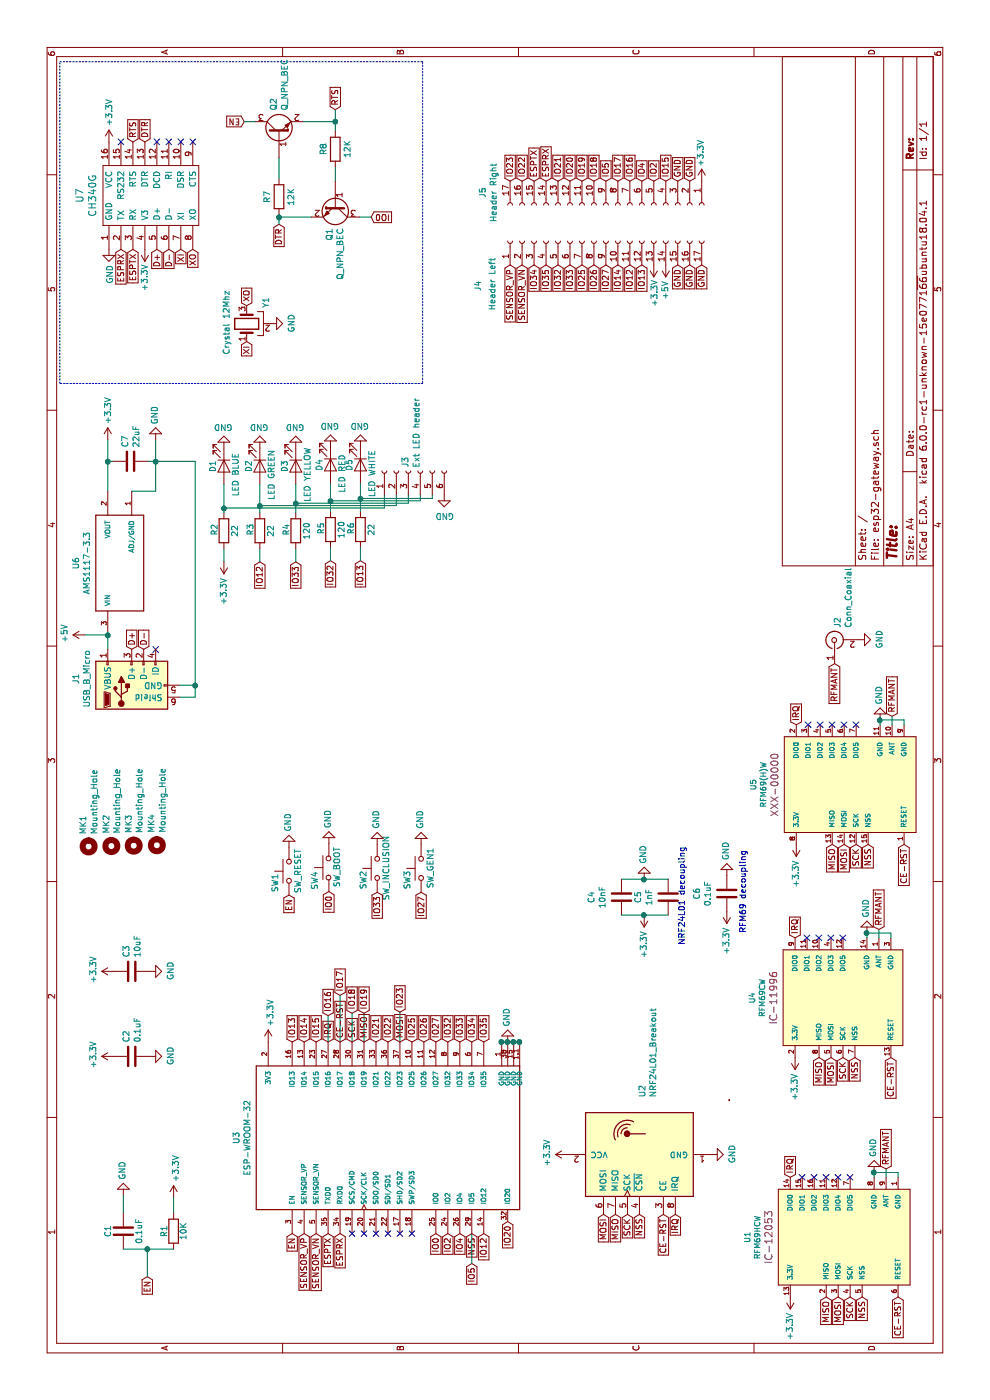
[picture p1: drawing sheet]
EESchema Schematic File Version 4
LIBS:esp32-gateway-cache
EELAYER 26 0
EELAYER END
$Descr A4 11693 8268
encoding utf-8
Sheet 1 1
Title ""
Date ""
Rev ""
Comp ""
Comment1 ""
Comment2 ""
Comment3 ""
Comment4 ""
$EndDescr
$Comp
L ESP-WROOM-32:ESP-WROOM-32 U3
U 1 1
P 2190 3240
F 0 "U3" H 2190 4507 50  0000 C CNN
F 1 "ESP-WROOM-32" H 2190 4416 50  0000 C CNN
F 2 "ESP_WROOM_32:MODULE_ESP-WROOM-32" H 2190 3240 50  0001 L BNN
F 3 "Olimex LTD" H 2190 3240 50  0001 L BNN
F 4 "4.53 USD" H 2190 3240 50  0001 L BNN "Field4"
F 5 "Warning" H 2190 3240 50  0001 L BNN "Field5"
F 6 "ESP-WROOM-32" H 2190 3240 50  0001 L BNN "Field6"
F 7 "Module Espressif Systems" H 2190 3240 50  0001 L BNN "Field7"
F 8 "Module: combo; GPIO, I2C x2, I2S x2, SDIO, SPI x3, UART x3; 19.5dBm" H 2190 3240 50  0001 L BNN "Field8"
	1    2190 3240
	1    0    0    -1  
$EndComp
$Comp
L ch34x:CH340G U7
U 1 1
P 10060 1260
F 0 "U7" H 10060 1857 60  0000 C CNN
F 1 "CH340G" H 10060 1751 60  0000 C CNN
F 2 "Sparkfun Silicon-Standard:SO16" H 10160 1060 60  0001 C CNN
F 3 "" H 10160 1060 60  0000 C CNN
	1    10060 1260
	1    0    0    -1  
$EndComp
Wire Wire Line
	6270 900  6390 900 
Wire Wire Line
	6390 900  6390 710 
$Comp
L power:+5V #PWR026
U 1 1
P 6390 710
F 0 "#PWR026" H 6390 560 50  0001 C CNN
F 1 "+5V" H 6405 883 50  0000 C CNN
F 2 "" H 6390 710 50  0001 C CNN
F 3 "" H 6390 710 50  0001 C CNN
	1    6390 710 
	1    0    0    -1  
$EndComp
$Comp
L power:GND #PWR035
U 1 1
P 8020 1300
F 0 "#PWR035" H 8020 1050 50  0001 C CNN
F 1 "GND" V 8025 1172 50  0000 R CNN
F 2 "" H 8020 1300 50  0001 C CNN
F 3 "" H 8020 1300 50  0001 C CNN
	1    8020 1300
	0    -1   -1   0   
$EndComp
$Comp
L power:+3.3V #PWR034
U 1 1
P 8020 900
F 0 "#PWR034" H 8020 750 50  0001 C CNN
F 1 "+3.3V" V 8020 1030 50  0000 L CNN
F 2 "" H 8020 900 50  0001 C CNN
F 3 "" H 8020 900 50  0001 C CNN
	1    8020 900 
	0    1    1    0   
$EndComp
Text GLabel 6270 1100 2    50   Input ~ 0
D+
Text GLabel 6270 1200 2    50   Input ~ 0
D-
NoConn ~ 6270 1300
$Comp
L Connector:USB_B_Micro J1
U 1 1
P 5970 1100
F 0 "J1" H 6025 1567 50  0000 C CNN
F 1 "USB_B_Micro" H 6025 1476 50  0000 C CNN
F 2 "custom:aliexpress_micro_USB_connector" H 6120 1050 50  0001 C CNN
F 3 "~" H 6120 1050 50  0001 C CNN
	1    5970 1100
	1    0    0    -1  
$EndComp
Wire Wire Line
	5870 1500 5870 1630
Wire Wire Line
	5870 1630 5970 1630
$Comp
L Device:C C7
U 1 1
P 7840 1090
F 0 "C7" H 7955 1136 50  0000 L CNN
F 1 "22uF" H 7955 1045 50  0000 L CNN
F 2 "Capacitor_SMD:C_1206_3216Metric" H 7878 940 50  0001 C CNN
F 3 "~" H 7840 1090 50  0001 C CNN
	1    7840 1090
	1    0    0    -1  
$EndComp
Wire Wire Line
	7840 940  7840 900 
Connection ~ 7840 900 
Wire Wire Line
	7840 900  8020 900 
Wire Wire Line
	7840 1240 7840 1300
Connection ~ 7840 1300
Wire Wire Line
	7840 1300 8020 1300
Wire Wire Line
	5970 1500 5970 1630
$Comp
L power:GND #PWR011
U 1 1
P 2990 4240
F 0 "#PWR011" H 2990 3990 50  0001 C CNN
F 1 "GND" V 2995 4112 50  0000 R CNN
F 2 "" H 2990 4240 50  0001 C CNN
F 3 "" H 2990 4240 50  0001 C CNN
	1    2990 4240
	0    -1   -1   0   
$EndComp
Text GLabel 1390 2740 0    50   Input ~ 0
ESPTX
Text GLabel 1390 2840 0    50   Input ~ 0
ESPRX
Text GLabel 9610 1110 0    50   Input ~ 0
ESPTX
Text GLabel 9610 1010 0    50   Input ~ 0
ESPRX
Text GLabel 9610 1310 0    50   Input ~ 0
D+
Text GLabel 9610 1410 0    50   Input ~ 0
D-
$Comp
L power:+3.3V #PWR040
U 1 1
P 9610 1210
F 0 "#PWR040" H 9610 1060 50  0001 C CNN
F 1 "+3.3V" V 9610 1330 50  0000 L CNN
F 2 "" H 9610 1210 50  0001 C CNN
F 3 "" H 9610 1210 50  0001 C CNN
	1    9610 1210
	0    -1   -1   0   
$EndComp
$Comp
L Device:Crystal_GND2 Y1
U 1 1
P 8990 2060
F 0 "Y1" H 9120 1900 50  0000 L CNN
F 1 "Crystal 12Mhz" H 8730 2230 50  0000 L CNN
F 2 "Crystal:Resonator_SMD_muRata_CSTxExxV-3Pin_3.0x1.1mm" H 8990 2060 50  0001 C CNN
F 3 "~" H 8990 2060 50  0001 C CNN
	1    8990 2060
	1    0    0    -1  
$EndComp
$Comp
L power:GND #PWR036
U 1 1
P 8990 2260
F 0 "#PWR036" H 8990 2010 50  0001 C CNN
F 1 "GND" H 8995 2087 50  0000 C CNN
F 2 "" H 8990 2260 50  0001 C CNN
F 3 "" H 8990 2260 50  0001 C CNN
	1    8990 2260
	1    0    0    -1  
$EndComp
Text GLabel 9610 1510 0    50   Input ~ 0
XI
Text GLabel 9610 1610 0    50   Input ~ 0
XO
Text GLabel 8840 2060 0    50   Input ~ 0
XI
Text GLabel 9140 2060 2    50   Input ~ 0
XO
$Comp
L power:GND #PWR039
U 1 1
P 9610 910
F 0 "#PWR039" H 9610 660 50  0001 C CNN
F 1 "GND" V 9615 782 50  0000 R CNN
F 2 "" H 9610 910 50  0001 C CNN
F 3 "" H 9610 910 50  0001 C CNN
	1    9610 910 
	0    1    1    0   
$EndComp
$Comp
L power:+3.3V #PWR042
U 1 1
P 10510 910
F 0 "#PWR042" H 10510 760 50  0001 C CNN
F 1 "+3.3V" V 10510 1040 50  0000 L CNN
F 2 "" H 10510 910 50  0001 C CNN
F 3 "" H 10510 910 50  0001 C CNN
	1    10510 910 
	0    1    1    0   
$EndComp
NoConn ~ 10510 1010
NoConn ~ 10510 1310
NoConn ~ 10510 1410
NoConn ~ 10510 1510
NoConn ~ 10510 1610
Text GLabel 10510 1110 2    50   Input ~ 0
RTS
Text GLabel 10510 1210 2    50   Input ~ 0
DTR
Text GLabel 1390 2440 0    50   Input ~ 0
EN
Text GLabel 1390 3640 0    50   Input ~ 0
IO0
Text GLabel 9880 3100 3    50   Input ~ 0
IO0
Text GLabel 9820 2330 0    50   Input ~ 0
DTR
$Comp
L Device:R R7
U 1 1
P 10050 2330
F 0 "R7" V 9950 2330 50  0000 C CNN
F 1 "12K" V 10150 2330 50  0000 C CNN
F 2 "Resistor_SMD:R_0603_1608Metric" V 9980 2330 50  0001 C CNN
F 3 "~" H 10050 2330 50  0001 C CNN
	1    10050 2330
	0    1    1    0   
$EndComp
Wire Wire Line
	9820 2330 9880 2330
Wire Wire Line
	10200 2330 10380 2330
Wire Wire Line
	9880 2600 9880 2330
Connection ~ 9880 2330
Wire Wire Line
	9880 2330 9900 2330
Text GLabel 10680 2040 1    50   Input ~ 0
EN
Wire Wire Line
	10680 2040 10680 2130
Text GLabel 10780 2800 2    50   Input ~ 0
RTS
$Comp
L Device:R R8
U 1 1
P 10450 2800
F 0 "R8" V 10350 2800 50  0000 C CNN
F 1 "12K" V 10550 2800 50  0000 C CNN
F 2 "Resistor_SMD:R_0603_1608Metric" V 10380 2800 50  0001 C CNN
F 3 "~" H 10450 2800 50  0001 C CNN
	1    10450 2800
	0    1    1    0   
$EndComp
Wire Wire Line
	10180 2800 10300 2800
Wire Wire Line
	10600 2800 10680 2800
Wire Wire Line
	10680 2530 10680 2800
Connection ~ 10680 2800
Wire Wire Line
	10680 2800 10780 2800
Wire Wire Line
	9880 3000 9880 3100
$Comp
L power:+3.3V #PWR010
U 1 1
P 2990 2240
F 0 "#PWR010" H 2990 2090 50  0001 C CNN
F 1 "+3.3V" V 3005 2368 50  0000 L CNN
F 2 "" H 2990 2240 50  0001 C CNN
F 3 "" H 2990 2240 50  0001 C CNN
	1    2990 2240
	0    1    1    0   
$EndComp
$Comp
L power:+3.3V #PWR012
U 1 1
P 3580 950
F 0 "#PWR012" H 3580 800 50  0001 C CNN
F 1 "+3.3V" H 3595 1123 50  0000 C CNN
F 2 "" H 3580 950 50  0001 C CNN
F 3 "" H 3580 950 50  0001 C CNN
	1    3580 950 
	1    0    0    -1  
$EndComp
$Comp
L power:GND #PWR013
U 1 1
P 3580 1250
F 0 "#PWR013" H 3580 1000 50  0001 C CNN
F 1 "GND" H 3585 1077 50  0000 C CNN
F 2 "" H 3580 1250 50  0001 C CNN
F 3 "" H 3580 1250 50  0001 C CNN
	1    3580 1250
	1    0    0    -1  
$EndComp
$Comp
L Device:C C3
U 1 1
P 3580 1100
F 0 "C3" H 3695 1146 50  0000 L CNN
F 1 "10uF" H 3695 1055 50  0000 L CNN
F 2 "Capacitor_SMD:C_0603_1608Metric" H 3618 950 50  0001 C CNN
F 3 "~" H 3580 1100 50  0001 C CNN
	1    3580 1100
	1    0    0    -1  
$EndComp
$Comp
L power:+3.3V #PWR08
U 1 1
P 2870 950
F 0 "#PWR08" H 2870 800 50  0001 C CNN
F 1 "+3.3V" H 2885 1123 50  0000 C CNN
F 2 "" H 2870 950 50  0001 C CNN
F 3 "" H 2870 950 50  0001 C CNN
	1    2870 950 
	1    0    0    -1  
$EndComp
$Comp
L power:GND #PWR09
U 1 1
P 2870 1250
F 0 "#PWR09" H 2870 1000 50  0001 C CNN
F 1 "GND" H 2875 1077 50  0000 C CNN
F 2 "" H 2870 1250 50  0001 C CNN
F 3 "" H 2870 1250 50  0001 C CNN
	1    2870 1250
	1    0    0    -1  
$EndComp
$Comp
L Device:C C2
U 1 1
P 2870 1100
F 0 "C2" H 2985 1146 50  0000 L CNN
F 1 "0.1uF" H 2985 1055 50  0000 L CNN
F 2 "Capacitor_SMD:C_0603_1608Metric" H 2908 950 50  0001 C CNN
F 3 "~" H 2870 1100 50  0001 C CNN
	1    2870 1100
	1    0    0    -1  
$EndComp
$Comp
L Switch:SW_Push SW1
U 1 1
P 4418 2414
F 0 "SW1" H 4320 2532 50  0000 C CNN
F 1 "SW_RESET" H 4420 2340 50  0000 C CNN
F 2 "Button_Switch_SMD:SW_SPST_CK_RS282G05A3" H 4418 2614 50  0001 C CNN
F 3 "" H 4418 2614 50  0001 C CNN
	1    4418 2414
	1    0    0    -1  
$EndComp
Text GLabel 4218 2414 0    50   Input ~ 0
EN
$Comp
L power:GND #PWR019
U 1 1
P 4618 2414
F 0 "#PWR019" H 4618 2164 50  0001 C CNN
F 1 "GND" V 4623 2286 50  0000 R CNN
F 2 "" H 4618 2414 50  0001 C CNN
F 3 "" H 4618 2414 50  0001 C CNN
	1    4618 2414
	0    -1   -1   0   
$EndComp
$Comp
L Switch:SW_Push SW4
U 1 1
P 4446 2746
F 0 "SW4" H 4340 2864 50  0000 C CNN
F 1 "SW_BOOT" H 4452 2680 50  0000 C CNN
F 2 "Button_Switch_SMD:SW_SPST_CK_RS282G05A3" H 4446 2946 50  0001 C CNN
F 3 "" H 4446 2946 50  0001 C CNN
	1    4446 2746
	1    0    0    -1  
$EndComp
Text GLabel 4246 2746 0    50   Input ~ 0
IO0
$Comp
L power:GND #PWR023
U 1 1
P 4646 2746
F 0 "#PWR023" H 4646 2496 50  0001 C CNN
F 1 "GND" V 4651 2618 50  0000 R CNN
F 2 "" H 4646 2746 50  0001 C CNN
F 3 "" H 4646 2746 50  0001 C CNN
	1    4646 2746
	0    -1   -1   0   
$EndComp
Text GLabel 2990 3340 2    50   Input ~ 0
MOSI
Text GLabel 2990 3040 2    50   Input ~ 0
MISO
Text GLabel 2990 2940 2    50   Input ~ 0
SCK
Text GLabel 1390 3940 0    50   Input ~ 0
NSS
Text GLabel 2990 2740 2    50   Input ~ 0
IRQ
Wire Notes Line
	11180 500  11180 3530
Wire Notes Line
	11180 3530 8490 3530
Wire Notes Line
	8490 3530 8490 500 
Wire Notes Line
	8490 500  11180 500 
NoConn ~ 1390 2940
NoConn ~ 1390 3040
NoConn ~ 1390 3140
NoConn ~ 1390 3240
NoConn ~ 1390 3340
NoConn ~ 1390 3440
Text GLabel 9480 4260 0    50   Input ~ 0
SENSOR_VP
Text GLabel 9480 4360 0    50   Input ~ 0
SENSOR_VN
Text GLabel 9480 4460 0    50   Input ~ 0
IO34
Text GLabel 9480 4560 0    50   Input ~ 0
IO35
Text GLabel 9480 4660 0    50   Input ~ 0
IO32
Text GLabel 9480 4760 0    50   Input ~ 0
IO33
Text GLabel 2990 3840 2    50   Input ~ 0
IO33
Text GLabel 2990 3740 2    50   Input ~ 0
IO32
Text GLabel 2990 3940 2    50   Input ~ 0
IO34
Text GLabel 2990 4040 2    50   Input ~ 0
IO35
Text GLabel 1390 2540 0    50   Input ~ 0
SENSOR_VP
Text GLabel 1390 2640 0    50   Input ~ 0
SENSOR_VN
Text GLabel 9480 4860 0    50   Input ~ 0
IO25
Text GLabel 9480 4960 0    50   Input ~ 0
IO26
Text GLabel 9480 5060 0    50   Input ~ 0
IO27
Text GLabel 2990 3640 2    50   Input ~ 0
IO27
Text GLabel 2990 3540 2    50   Input ~ 0
IO26
Text GLabel 2990 3440 2    50   Input ~ 0
IO25
Text GLabel 9480 5160 0    50   Input ~ 0
IO14
Text GLabel 9480 5260 0    50   Input ~ 0
IO12
Text GLabel 1390 4040 0    50   Input ~ 0
IO12
Text GLabel 2990 2540 2    50   Input ~ 0
IO14
Text GLabel 9480 5360 0    50   Input ~ 0
IO13
Text GLabel 2990 2440 2    50   Input ~ 0
IO13
Text GLabel 10180 5460 2    50   Input ~ 0
IO2
Text GLabel 2990 2640 2    50   Input ~ 0
IO15
Text GLabel 10180 5360 2    50   Input ~ 0
IO4
Text GLabel 1390 3740 0    50   Input ~ 0
IO2
Text GLabel 10180 5260 2    50   Input ~ 0
IO16
Text GLabel 1390 3840 0    50   Input ~ 0
IO4
Text GLabel 10180 5160 2    50   Input ~ 0
IO17
Text GLabel 3210 2740 2    50   Input ~ 0
IO16
Wire Wire Line
	3210 2740 2990 2740
Text GLabel 10180 5060 2    50   Input ~ 0
IO5
Text GLabel 3380 2840 2    50   Input ~ 0
IO17
Text GLabel 10180 4960 2    50   Input ~ 0
IO18
Text GLabel 1140 3940 0    50   Input ~ 0
IO5
Wire Wire Line
	1390 3940 1140 3940
Text GLabel 10180 4860 2    50   Input ~ 0
IO19
Text GLabel 3230 2940 2    50   Input ~ 0
IO18
Wire Wire Line
	3230 2940 2990 2940
Text GLabel 10180 4760 2    50   Input ~ 0
IO20
Text GLabel 3230 3040 2    50   Input ~ 0
IO19
Wire Wire Line
	3230 3040 2990 3040
Text GLabel 10180 4660 2    50   Input ~ 0
IO21
Text GLabel 2990 3140 2    50   Input ~ 0
IO21
Text GLabel 10180 4460 2    50   Input ~ 0
ESPTX
Text GLabel 10180 4560 2    50   Input ~ 0
ESPRX
Text GLabel 10180 4360 2    50   Input ~ 0
IO22
Text GLabel 10180 4260 2    50   Input ~ 0
IO23
Text GLabel 2990 3240 2    50   Input ~ 0
IO22
Text GLabel 3240 3340 2    50   Input ~ 0
IO23
Wire Wire Line
	3240 3340 2990 3340
Text GLabel 2990 2840 2    50   Input ~ 0
CE-RST
Wire Wire Line
	3380 2840 2990 2840
$Comp
L SparkFun-RF:RFM69HCW-433 U1
U 1 1
P 1360 7100
F 0 "U1" H 1360 7960 45  0000 C CNN
F 1 "RFM69HCW" H 1360 7876 45  0000 C CNN
F 2 "Sparkfun RF:RFM69HCW-XXXS2" H 1360 7800 20  0001 C CNN
F 3 "" H 1360 7100 50  0001 C CNN
F 4 "IC-12053" H 1360 7781 60  0000 C CNN "Field4"
	1    1360 7100
	1    0    0    -1  
$EndComp
$Comp
L SparkFun-RF:RFM69CW-915MHZ U4
U 1 1
P 3360 7040
F 0 "U4" H 3360 7800 45  0000 C CNN
F 1 "RFM69CW" H 3360 7716 45  0000 C CNN
F 2 "Sparkfun RF:RFM69CW-XXXS2" H 3360 7640 20  0001 C CNN
F 3 "" H 3360 7040 50  0001 C CNN
F 4 "IC-11996" H 3360 7621 60  0000 C CNN "Field4"
	1    3360 7040
	1    0    0    -1  
$EndComp
$Comp
L power:+3.3V #PWR01
U 1 1
P 860 6600
F 0 "#PWR01" H 860 6450 50  0001 C CNN
F 1 "+3.3V" V 860 6730 50  0000 L CNN
F 2 "" H 860 6600 50  0001 C CNN
F 3 "" H 860 6600 50  0001 C CNN
	1    860  6600
	0    -1   -1   0   
$EndComp
NoConn ~ 1860 6700
NoConn ~ 1860 6800
NoConn ~ 1860 6900
NoConn ~ 1860 7000
NoConn ~ 1860 7100
NoConn ~ 3860 6740
NoConn ~ 3860 6840
NoConn ~ 3860 6940
NoConn ~ 3860 7040
Text GLabel 860  6900 0    50   Input ~ 0
MISO
Text GLabel 860  7000 0    50   Input ~ 0
MOSI
Text GLabel 860  7100 0    50   Input ~ 0
SCK
Text GLabel 1860 6600 2    50   Input ~ 0
IRQ
Text GLabel 860  7200 0    50   Input ~ 0
NSS
Text GLabel 860  7500 0    50   Input ~ 0
CE-RST
$Comp
L power:GND #PWR04
U 1 1
P 1900 7300
F 0 "#PWR04" H 1900 7050 50  0001 C CNN
F 1 "GND" V 1905 7172 50  0000 R CNN
F 2 "" H 1900 7300 50  0001 C CNN
F 3 "" H 1900 7300 50  0001 C CNN
	1    1900 7300
	0    -1   -1   0   
$EndComp
Wire Wire Line
	1860 7300 1900 7300
Wire Wire Line
	1900 7300 1900 7500
Wire Wire Line
	1900 7500 1860 7500
Connection ~ 1900 7300
$Comp
L power:+3.3V #PWR07
U 1 1
P 2860 6640
F 0 "#PWR07" H 2860 6490 50  0001 C CNN
F 1 "+3.3V" V 2860 6770 50  0000 L CNN
F 2 "" H 2860 6640 50  0001 C CNN
F 3 "" H 2860 6640 50  0001 C CNN
	1    2860 6640
	0    -1   -1   0   
$EndComp
Text GLabel 2860 6840 0    50   Input ~ 0
MISO
Text GLabel 2860 6940 0    50   Input ~ 0
MOSI
Text GLabel 2860 7040 0    50   Input ~ 0
SCK
Text GLabel 2860 7140 0    50   Input ~ 0
NSS
Text GLabel 2860 7440 0    50   Input ~ 0
CE-RST
Text GLabel 3860 6640 2    50   Input ~ 0
IRQ
$Comp
L power:GND #PWR014
U 1 1
P 3900 7240
F 0 "#PWR014" H 3900 6990 50  0001 C CNN
F 1 "GND" V 3905 7112 50  0000 R CNN
F 2 "" H 3900 7240 50  0001 C CNN
F 3 "" H 3900 7240 50  0001 C CNN
	1    3900 7240
	0    -1   -1   0   
$EndComp
Wire Wire Line
	3860 7240 3900 7240
Wire Wire Line
	3900 7240 3900 7440
Wire Wire Line
	3900 7440 3860 7440
Connection ~ 3900 7240
$Comp
L SparkFun-RF:RFM69HW U5
U 1 1
P 5140 7150
F 0 "U5" H 5140 8010 45  0000 C CNN
F 1 "RFM69(H)W" H 5140 7926 45  0000 C CNN
F 2 "RF_Module:HOPERF_RFM69HW" H 5140 7850 20  0001 C CNN
F 3 "" H 5140 7150 50  0001 C CNN
F 4 "XXX-00000" H 5140 7831 60  0000 C CNN "Field4"
	1    5140 7150
	1    0    0    -1  
$EndComp
$Comp
L power:+3.3V #PWR020
U 1 1
P 4640 6650
F 0 "#PWR020" H 4640 6500 50  0001 C CNN
F 1 "+3.3V" V 4640 6780 50  0000 L CNN
F 2 "" H 4640 6650 50  0001 C CNN
F 3 "" H 4640 6650 50  0001 C CNN
	1    4640 6650
	0    -1   -1   0   
$EndComp
Text GLabel 4640 6950 0    50   Input ~ 0
MISO
Text GLabel 4640 7050 0    50   Input ~ 0
MOSI
Text GLabel 4640 7150 0    50   Input ~ 0
SCK
Text GLabel 4640 7250 0    50   Input ~ 0
NSS
Text GLabel 4640 7550 0    50   Input ~ 0
CE-RST
NoConn ~ 5640 6750
NoConn ~ 5640 6850
NoConn ~ 5640 6950
NoConn ~ 5640 7050
NoConn ~ 5640 7150
Text GLabel 5640 6650 2    50   Input ~ 0
IRQ
$Comp
L power:GND #PWR024
U 1 1
P 5680 7350
F 0 "#PWR024" H 5680 7100 50  0001 C CNN
F 1 "GND" V 5685 7222 50  0000 R CNN
F 2 "" H 5680 7350 50  0001 C CNN
F 3 "" H 5680 7350 50  0001 C CNN
	1    5680 7350
	0    -1   -1   0   
$EndComp
Wire Wire Line
	5640 7350 5680 7350
Wire Wire Line
	5680 7350 5680 7550
Wire Wire Line
	5680 7550 5640 7550
Connection ~ 5680 7350
$Comp
L Connector:Conn_Coaxial J2
U 1 1
P 6350 6970
F 0 "J2" H 6449 6946 50  0000 L CNN
F 1 "Conn_Coaxial" H 6449 6855 50  0000 L CNN
F 2 "Connector_Coaxial:U.FL_Molex_MCRF_73412-0110_Vertical" H 6350 6970 50  0001 C CNN
F 3 " ~" H 6350 6970 50  0001 C CNN
	1    6350 6970
	1    0    0    -1  
$EndComp
Text GLabel 6150 6970 0    50   Input ~ 0
RFMANT
$Comp
L power:GND #PWR025
U 1 1
P 6350 7170
F 0 "#PWR025" H 6350 6920 50  0001 C CNN
F 1 "GND" H 6355 6997 50  0000 C CNN
F 2 "" H 6350 7170 50  0001 C CNN
F 3 "" H 6350 7170 50  0001 C CNN
	1    6350 7170
	1    0    0    -1  
$EndComp
Text GLabel 1930 7400 2    50   Input ~ 0
RFMANT
Wire Wire Line
	1860 7400 1930 7400
Text GLabel 3930 7340 2    50   Input ~ 0
RFMANT
Wire Wire Line
	3860 7340 3930 7340
Text GLabel 5710 7450 2    50   Input ~ 0
RFMANT
Wire Wire Line
	5640 7450 5710 7450
$Comp
L RF:NRF24L01_Breakout U2
U 1 1
P 2050 5340
F 0 "U2" H 2528 5318 50  0000 L CNN
F 1 "NRF24L01_Breakout" H 2528 5227 50  0000 L CNN
F 2 "RF_Module:nRF24L01_Breakout" H 2200 5940 50  0001 L CIN
F 3 "http://www.nordicsemi.com/eng/content/download/2730/34105/file/nRF24L01_Product_Specification_v2_0.pdf" H 2050 5240 50  0001 C CNN
	1    2050 5340
	1    0    0    -1  
$EndComp
$Comp
L power:GND #PWR06
U 1 1
P 2050 5940
F 0 "#PWR06" H 2050 5690 50  0001 C CNN
F 1 "GND" H 2055 5767 50  0000 C CNN
F 2 "" H 2050 5940 50  0001 C CNN
F 3 "" H 2050 5940 50  0001 C CNN
	1    2050 5940
	1    0    0    -1  
$EndComp
$Comp
L power:+3.3V #PWR05
U 1 1
P 2050 4740
F 0 "#PWR05" H 2050 4590 50  0001 C CNN
F 1 "+3.3V" H 2065 4913 50  0000 C CNN
F 2 "" H 2050 4740 50  0001 C CNN
F 3 "" H 2050 4740 50  0001 C CNN
	1    2050 4740
	1    0    0    -1  
$EndComp
Text GLabel 1550 5040 0    50   Input ~ 0
MOSI
Text GLabel 1550 5140 0    50   Input ~ 0
MISO
Text GLabel 1550 5240 0    50   Input ~ 0
SCK
Text GLabel 1550 5340 0    50   Input ~ 0
NSS
Text GLabel 1550 5540 0    50   Input ~ 0
CE-RST
Text GLabel 1550 5640 0    50   Input ~ 0
IRQ
$Comp
L Device:Q_NPN_BEC Q2
U 1 1
P 10580 2330
F 0 "Q2" H 10771 2376 50  0000 L CNN
F 1 "Q_NPN_BEC" H 10771 2285 50  0000 L CNN
F 2 "Package_TO_SOT_SMD:SOT-23" H 10780 2430 50  0001 C CNN
F 3 "~" H 10580 2330 50  0001 C CNN
	1    10580 2330
	1    0    0    -1  
$EndComp
$Comp
L Device:Q_NPN_BEC Q1
U 1 1
P 9980 2800
F 0 "Q1" H 10170 2754 50  0000 L CNN
F 1 "Q_NPN_BEC" H 10170 2845 50  0000 L CNN
F 2 "Package_TO_SOT_SMD:SOT-23" H 10180 2900 50  0001 C CNN
F 3 "~" H 9980 2800 50  0001 C CNN
	1    9980 2800
	-1   0    0    1   
$EndComp
$Comp
L AMS1117-3.3:AMS1117-3.3 U6
U 1 1
P 6990 1000
F 0 "U6" H 6990 1367 50  0000 C CNN
F 1 "AMS1117-3.3" H 6990 1276 50  0000 C CNN
F 2 "custom:AMS1117-3.3" H 6990 1000 50  0001 L BNN
F 3 "Sot223/Pkg 1-Amp 3.3-Volt Low Drop Out Voltage Regulatator" H 6990 1000 50  0001 L BNN
F 4 "Advanced Monolithic Systems" H 6990 1000 50  0001 L BNN "Field4"
F 5 "Unavailable" H 6990 1000 50  0001 L BNN "Field5"
F 6 "AMS1117-3.3" H 6990 1000 50  0001 L BNN "Field6"
F 7 "None" H 6990 1000 50  0001 L BNN "Field7"
F 8 "None" H 6990 1000 50  0001 L BNN "Field8"
	1    6990 1000
	1    0    0    -1  
$EndComp
Connection ~ 6390 900 
Wire Wire Line
	7590 1100 7590 1300
Wire Wire Line
	7590 1300 7840 1300
Wire Wire Line
	7590 900  7840 900 
Wire Wire Line
	5970 1630 7840 1630
Wire Wire Line
	7840 1630 7840 1300
Connection ~ 5970 1630
$Comp
L Device:LED D2
U 1 1
P 7800 2170
F 0 "D2" H 7800 2080 50  0000 C CNN
F 1 "LED GREEN" H 7870 2270 50  0000 C CNN
F 2 "LED_SMD:LED_0603_1608Metric" H 7800 2170 50  0001 C CNN
F 3 "~" H 7800 2170 50  0001 C CNN
	1    7800 2170
	-1   0    0    1   
$EndComp
$Comp
L Device:R R3
U 1 1
P 7260 2170
F 0 "R3" V 7180 2180 50  0000 C CNN
F 1 "22" V 7350 2170 50  0000 C CNN
F 2 "Resistor_SMD:R_0603_1608Metric" V 7190 2170 50  0001 C CNN
F 3 "~" H 7260 2170 50  0001 C CNN
	1    7260 2170
	0    1    1    0   
$EndComp
$Comp
L power:GND #PWR030
U 1 1
P 7950 2170
F 0 "#PWR030" H 7950 1920 50  0001 C CNN
F 1 "GND" H 7955 1997 50  0000 C CNN
F 2 "" H 7950 2170 50  0001 C CNN
F 3 "" H 7950 2170 50  0001 C CNN
	1    7950 2170
	0    -1   -1   0   
$EndComp
Text GLabel 7000 2170 0    50   Input ~ 0
IO12
Wire Wire Line
	7000 2170 7110 2170
Wire Wire Line
	7410 2170 7470 2170
$Comp
L Device:LED D3
U 1 1
P 7800 2470
F 0 "D3" H 7800 2380 50  0000 C CNN
F 1 "LED YELLOW" H 7870 2570 50  0000 C CNN
F 2 "LED_SMD:LED_0603_1608Metric" H 7800 2470 50  0001 C CNN
F 3 "~" H 7800 2470 50  0001 C CNN
	1    7800 2470
	-1   0    0    1   
$EndComp
$Comp
L Device:R R4
U 1 1
P 7260 2470
F 0 "R4" V 7180 2480 50  0000 C CNN
F 1 "120" V 7350 2470 50  0000 C CNN
F 2 "Resistor_SMD:R_0603_1608Metric" V 7190 2470 50  0001 C CNN
F 3 "~" H 7260 2470 50  0001 C CNN
	1    7260 2470
	0    1    1    0   
$EndComp
$Comp
L power:GND #PWR031
U 1 1
P 7950 2470
F 0 "#PWR031" H 7950 2220 50  0001 C CNN
F 1 "GND" H 7955 2297 50  0000 C CNN
F 2 "" H 7950 2470 50  0001 C CNN
F 3 "" H 7950 2470 50  0001 C CNN
	1    7950 2470
	0    -1   -1   0   
$EndComp
Text GLabel 7000 2470 0    50   Input ~ 0
IO33
Wire Wire Line
	7000 2470 7110 2470
Wire Wire Line
	7410 2470 7490 2470
$Comp
L Device:LED D4
U 1 1
P 7810 2760
F 0 "D4" H 7810 2670 50  0000 C CNN
F 1 "LED RED" H 7880 2860 50  0000 C CNN
F 2 "LED_SMD:LED_0603_1608Metric" H 7810 2760 50  0001 C CNN
F 3 "~" H 7810 2760 50  0001 C CNN
	1    7810 2760
	-1   0    0    1   
$EndComp
$Comp
L Device:R R5
U 1 1
P 7270 2760
F 0 "R5" V 7190 2770 50  0000 C CNN
F 1 "120" V 7360 2760 50  0000 C CNN
F 2 "Resistor_SMD:R_0603_1608Metric" V 7200 2760 50  0001 C CNN
F 3 "~" H 7270 2760 50  0001 C CNN
	1    7270 2760
	0    1    1    0   
$EndComp
$Comp
L power:GND #PWR032
U 1 1
P 7960 2760
F 0 "#PWR032" H 7960 2510 50  0001 C CNN
F 1 "GND" H 7965 2587 50  0000 C CNN
F 2 "" H 7960 2760 50  0001 C CNN
F 3 "" H 7960 2760 50  0001 C CNN
	1    7960 2760
	0    -1   -1   0   
$EndComp
Text GLabel 7010 2760 0    50   Input ~ 0
IO32
Wire Wire Line
	7010 2760 7120 2760
Wire Wire Line
	7420 2760 7510 2760
$Comp
L Device:LED D1
U 1 1
P 7800 1870
F 0 "D1" H 7800 1780 50  0000 C CNN
F 1 "LED BLUE" H 7870 1970 50  0000 C CNN
F 2 "LED_SMD:LED_0603_1608Metric" H 7800 1870 50  0001 C CNN
F 3 "~" H 7800 1870 50  0001 C CNN
	1    7800 1870
	-1   0    0    1   
$EndComp
$Comp
L Device:R R2
U 1 1
P 7260 1870
F 0 "R2" V 7180 1880 50  0000 C CNN
F 1 "22" V 7350 1870 50  0000 C CNN
F 2 "Resistor_SMD:R_0603_1608Metric" V 7190 1870 50  0001 C CNN
F 3 "~" H 7260 1870 50  0001 C CNN
	1    7260 1870
	0    1    1    0   
$EndComp
$Comp
L power:GND #PWR029
U 1 1
P 7950 1870
F 0 "#PWR029" H 7950 1620 50  0001 C CNN
F 1 "GND" H 7955 1697 50  0000 C CNN
F 2 "" H 7950 1870 50  0001 C CNN
F 3 "" H 7950 1870 50  0001 C CNN
	1    7950 1870
	0    -1   -1   0   
$EndComp
Wire Wire Line
	7000 1870 7110 1870
Wire Wire Line
	7410 1870 7450 1870
$Comp
L power:+3.3V #PWR027
U 1 1
P 7000 1870
F 0 "#PWR027" H 7000 1720 50  0001 C CNN
F 1 "+3.3V" V 7000 2000 50  0000 L CNN
F 2 "" H 7000 1870 50  0001 C CNN
F 3 "" H 7000 1870 50  0001 C CNN
	1    7000 1870
	0    -1   -1   0   
$EndComp
Wire Wire Line
	7450 3210 7560 3210
Connection ~ 7450 1870
Wire Wire Line
	7450 1870 7650 1870
Connection ~ 7470 2170
Wire Wire Line
	7470 2170 7650 2170
$Comp
L Connector:Conn_01x06_Female J3
U 1 1
P 7760 3410
F 0 "J3" H 7788 3436 50  0000 L CNN
F 1 "Ext LED header" H 7788 3345 50  0000 L CNN
F 2 "Sparkfun Connectors:1X06_NO_SILK" H 7760 3410 50  0001 C CNN
F 3 "~" H 7760 3410 50  0001 C CNN
	1    7760 3410
	1    0    0    -1  
$EndComp
Wire Wire Line
	7560 3310 7470 3310
Wire Wire Line
	7490 3410 7560 3410
Connection ~ 7490 2470
Wire Wire Line
	7490 2470 7650 2470
Wire Wire Line
	7510 3510 7560 3510
Connection ~ 7510 2760
Wire Wire Line
	7510 2760 7660 2760
$Comp
L power:GND #PWR028
U 1 1
P 7560 3710
F 0 "#PWR028" H 7560 3460 50  0001 C CNN
F 1 "GND" H 7565 3537 50  0000 C CNN
F 2 "" H 7560 3710 50  0001 C CNN
F 3 "" H 7560 3710 50  0001 C CNN
	1    7560 3710
	0    1    1    0   
$EndComp
$Comp
L esp32-gateway-rescue:Mounting_Hole-Mechanical MK1
U 1 1
P 4624 740
F 0 "MK1" H 4724 786 50  0000 L CNN
F 1 "Mounting_Hole" H 4724 695 50  0000 L CNN
F 2 "MountingHole:MountingHole_3.2mm_M3" H 4624 740 50  0001 C CNN
F 3 "" H 4624 740 50  0001 C CNN
	1    4624 740 
	1    0    0    -1  
$EndComp
$Comp
L esp32-gateway-rescue:Mounting_Hole-Mechanical MK2
U 1 1
P 4630 932
F 0 "MK2" H 4730 978 50  0000 L CNN
F 1 "Mounting_Hole" H 4730 887 50  0000 L CNN
F 2 "MountingHole:MountingHole_3.2mm_M3" H 4630 932 50  0001 C CNN
F 3 "" H 4630 932 50  0001 C CNN
	1    4630 932 
	1    0    0    -1  
$EndComp
$Comp
L esp32-gateway-rescue:Mounting_Hole-Mechanical MK3
U 1 1
P 4632 1118
F 0 "MK3" H 4732 1164 50  0000 L CNN
F 1 "Mounting_Hole" H 4732 1073 50  0000 L CNN
F 2 "MountingHole:MountingHole_3.2mm_M3" H 4632 1118 50  0001 C CNN
F 3 "" H 4632 1118 50  0001 C CNN
	1    4632 1118
	1    0    0    -1  
$EndComp
$Comp
L esp32-gateway-rescue:Mounting_Hole-Mechanical MK4
U 1 1
P 4636 1310
F 0 "MK4" H 4736 1356 50  0000 L CNN
F 1 "Mounting_Hole" H 4736 1265 50  0000 L CNN
F 2 "MountingHole:MountingHole_3.2mm_M3" H 4636 1310 50  0001 C CNN
F 3 "" H 4636 1310 50  0001 C CNN
	1    4636 1310
	1    0    0    -1  
$EndComp
$Comp
L Switch:SW_Push SW2
U 1 1
P 4442 3150
F 0 "SW2" H 4344 3268 50  0000 C CNN
F 1 "SW_INCLUSION" H 4444 3076 50  0000 C CNN
F 2 "Button_Switch_SMD:SW_SPST_CK_RS282G05A3" H 4442 3350 50  0001 C CNN
F 3 "" H 4442 3350 50  0001 C CNN
	1    4442 3150
	1    0    0    -1  
$EndComp
Text GLabel 4242 3150 0    50   Input ~ 0
IO33
$Comp
L power:GND #PWR021
U 1 1
P 4642 3150
F 0 "#PWR021" H 4642 2900 50  0001 C CNN
F 1 "GND" V 4647 3022 50  0000 R CNN
F 2 "" H 4642 3150 50  0001 C CNN
F 3 "" H 4642 3150 50  0001 C CNN
	1    4642 3150
	0    -1   -1   0   
$EndComp
$Comp
L Switch:SW_Push SW3
U 1 1
P 4442 3518
F 0 "SW3" H 4344 3636 50  0000 C CNN
F 1 "SW_GEN1" H 4444 3444 50  0000 C CNN
F 2 "Button_Switch_SMD:SW_SPST_CK_RS282G05A3" H 4442 3718 50  0001 C CNN
F 3 "" H 4442 3718 50  0001 C CNN
	1    4442 3518
	1    0    0    -1  
$EndComp
Text GLabel 4242 3518 0    50   Input ~ 0
IO27
$Comp
L power:GND #PWR022
U 1 1
P 4642 3518
F 0 "#PWR022" H 4642 3268 50  0001 C CNN
F 1 "GND" V 4647 3390 50  0000 R CNN
F 2 "" H 4642 3518 50  0001 C CNN
F 3 "" H 4642 3518 50  0001 C CNN
	1    4642 3518
	0    -1   -1   0   
$EndComp
Text GLabel 9480 5660 0    50   Input ~ 0
GND
Text GLabel 9480 5760 0    50   Input ~ 0
GND
Text GLabel 9480 5860 0    50   Input ~ 0
GND
Text GLabel 10180 5560 2    50   Input ~ 0
IO15
Text GLabel 10180 5760 2    50   Input ~ 0
GND
$Comp
L Connector:Conn_01x17_Female J4
U 1 1
P 9680 5060
F 0 "J4" H 9260 6130 50  0000 L CNN
F 1 "Header Left" H 9100 6010 50  0000 L CNN
F 2 "Sparkfun Connectors:1X17_NO_SILK" H 9680 5060 50  0001 C CNN
F 3 "~" H 9680 5060 50  0001 C CNN
	1    9680 5060
	1    0    0    -1  
$EndComp
$Comp
L Connector:Conn_01x17_Female J5
U 1 1
P 9980 5060
F 0 "J5" H 9874 4035 50  0000 C CNN
F 1 "Header Right" H 9874 4126 50  0000 C CNN
F 2 "Sparkfun Connectors:1X17_NO_SILK" H 9980 5060 50  0001 C CNN
F 3 "~" H 9980 5060 50  0001 C CNN
	1    9980 5060
	-1   0    0    1   
$EndComp
$Comp
L power:+3.3V #PWR037
U 1 1
P 9480 5460
F 0 "#PWR037" H 9480 5310 50  0001 C CNN
F 1 "+3.3V" V 9470 5580 50  0000 L CNN
F 2 "" H 9480 5460 50  0001 C CNN
F 3 "" H 9480 5460 50  0001 C CNN
	1    9480 5460
	0    -1   -1   0   
$EndComp
$Comp
L power:+5V #PWR038
U 1 1
P 9480 5560
F 0 "#PWR038" H 9480 5410 50  0001 C CNN
F 1 "+5V" V 9480 5770 50  0000 C CNN
F 2 "" H 9480 5560 50  0001 C CNN
F 3 "" H 9480 5560 50  0001 C CNN
	1    9480 5560
	0    -1   -1   0   
$EndComp
$Comp
L power:+3.3V #PWR041
U 1 1
P 10180 5860
F 0 "#PWR041" H 10180 5710 50  0001 C CNN
F 1 "+3.3V" V 10170 5980 50  0000 L CNN
F 2 "" H 10180 5860 50  0001 C CNN
F 3 "" H 10180 5860 50  0001 C CNN
	1    10180 5860
	0    1    1    0   
$EndComp
Text GLabel 1490 4240 0    50   Input ~ 0
IO20
Text GLabel 10180 5660 2    50   Input ~ 0
GND
$Comp
L power:+3.3V #PWR016
U 1 1
P 4080 6070
F 0 "#PWR016" H 4080 5920 50  0001 C CNN
F 1 "+3.3V" V 4080 6200 50  0000 L CNN
F 2 "" H 4080 6070 50  0001 C CNN
F 3 "" H 4080 6070 50  0001 C CNN
	1    4080 6070
	0    -1   -1   0   
$EndComp
$Comp
L Device:C C6
U 1 1
P 4230 6070
F 0 "C6" V 3978 6070 50  0000 C CNN
F 1 "0.1uF" V 4069 6070 50  0000 C CNN
F 2 "Capacitor_SMD:C_0603_1608Metric" H 4268 5920 50  0001 C CNN
F 3 "~" H 4230 6070 50  0001 C CNN
	1    4230 6070
	0    1    1    0   
$EndComp
$Comp
L power:GND #PWR018
U 1 1
P 4380 6070
F 0 "#PWR018" H 4380 5820 50  0001 C CNN
F 1 "GND" V 4385 5942 50  0000 R CNN
F 2 "" H 4380 6070 50  0001 C CNN
F 3 "" H 4380 6070 50  0001 C CNN
	1    4380 6070
	0    -1   -1   0   
$EndComp
Text Notes 3900 6240 0    50   ~ 0
RFM69 decoupling
$Comp
L Device:C C4
U 1 1
P 4200 5190
F 0 "C4" V 3948 5190 50  0000 C CNN
F 1 "10nF" V 4039 5190 50  0000 C CNN
F 2 "Capacitor_SMD:C_0603_1608Metric" H 4238 5040 50  0001 C CNN
F 3 "~" H 4200 5190 50  0001 C CNN
	1    4200 5190
	0    1    1    0   
$EndComp
$Comp
L Device:C C5
U 1 1
P 4200 5580
F 0 "C5" V 3948 5580 50  0000 C CNN
F 1 "1nF" V 4039 5580 50  0000 C CNN
F 2 "Capacitor_SMD:C_0603_1608Metric" H 4238 5430 50  0001 C CNN
F 3 "~" H 4200 5580 50  0001 C CNN
	1    4200 5580
	0    1    1    0   
$EndComp
Wire Wire Line
	4050 5190 4050 5380
Wire Wire Line
	4350 5580 4350 5380
$Comp
L power:+3.3V #PWR015
U 1 1
P 4050 5380
F 0 "#PWR015" H 4050 5230 50  0001 C CNN
F 1 "+3.3V" V 4050 5510 50  0000 L CNN
F 2 "" H 4050 5380 50  0001 C CNN
F 3 "" H 4050 5380 50  0001 C CNN
	1    4050 5380
	0    -1   -1   0   
$EndComp
Connection ~ 4050 5380
Wire Wire Line
	4050 5380 4050 5580
$Comp
L power:GND #PWR017
U 1 1
P 4350 5380
F 0 "#PWR017" H 4350 5130 50  0001 C CNN
F 1 "GND" V 4355 5252 50  0000 R CNN
F 2 "" H 4350 5380 50  0001 C CNN
F 3 "" H 4350 5380 50  0001 C CNN
	1    4350 5380
	0    -1   -1   0   
$EndComp
Connection ~ 4350 5380
Wire Wire Line
	4350 5380 4350 5190
Text Notes 3800 5730 0    50   ~ 0
NRF24L01 decoupling
Wire Wire Line
	3000 4190 2990 4190
Connection ~ 2990 4190
Wire Wire Line
	3000 4340 2990 4340
Wire Wire Line
	2990 4190 2990 4240
Connection ~ 2990 4340
Connection ~ 2990 4240
Wire Wire Line
	2990 4240 2990 4290
Connection ~ 2990 4290
Wire Wire Line
	2990 4290 2990 4340
Text GLabel 1030 1230 0    50   Input ~ 0
EN
$Comp
L Device:C C1
U 1 1
P 1410 1030
F 0 "C1" V 1280 1030 50  0000 C CNN
F 1 "0.1uF" V 1540 1030 50  0000 C CNN
F 2 "Capacitor_SMD:C_0603_1608Metric" H 1448 880 50  0001 C CNN
F 3 "~" H 1410 1030 50  0001 C CNN
	1    1410 1030
	0    1    1    0   
$EndComp
$Comp
L Device:R R1
U 1 1
P 1410 1450
F 0 "R1" V 1330 1450 50  0000 C CNN
F 1 "10K" V 1490 1450 50  0000 C CNN
F 2 "Resistor_SMD:R_0603_1608Metric" V 1340 1450 50  0001 C CNN
F 3 "~" H 1410 1450 50  0001 C CNN
	1    1410 1450
	0    1    1    0   
$EndComp
$Comp
L power:GND #PWR03
U 1 1
P 1710 1030
F 0 "#PWR03" H 1710 780 50  0001 C CNN
F 1 "GND" V 1715 902 50  0000 R CNN
F 2 "" H 1710 1030 50  0001 C CNN
F 3 "" H 1710 1030 50  0001 C CNN
	1    1710 1030
	0    -1   -1   0   
$EndComp
$Comp
L power:+3.3V #PWR02
U 1 1
P 1690 1450
F 0 "#PWR02" H 1690 1300 50  0001 C CNN
F 1 "+3.3V" V 1705 1578 50  0000 L CNN
F 2 "" H 1690 1450 50  0001 C CNN
F 3 "" H 1690 1450 50  0001 C CNN
	1    1690 1450
	0    1    1    0   
$EndComp
Wire Wire Line
	1560 1030 1710 1030
Wire Wire Line
	1560 1450 1690 1450
Wire Wire Line
	1260 1030 1260 1230
Wire Wire Line
	1260 1230 1030 1230
Wire Wire Line
	1260 1230 1260 1450
Connection ~ 1260 1230
$Comp
L Device:LED D5
U 1 1
P 7810 3010
F 0 "D5" H 7810 2920 50  0000 C CNN
F 1 "LED WHITE" H 7880 3110 50  0000 C CNN
F 2 "LED_SMD:LED_0603_1608Metric" H 7810 3010 50  0001 C CNN
F 3 "~" H 7810 3010 50  0001 C CNN
	1    7810 3010
	-1   0    0    1   
$EndComp
$Comp
L Device:R R6
U 1 1
P 7270 3010
F 0 "R6" V 7190 3020 50  0000 C CNN
F 1 "22" V 7360 3010 50  0000 C CNN
F 2 "Resistor_SMD:R_0603_1608Metric" V 7200 3010 50  0001 C CNN
F 3 "~" H 7270 3010 50  0001 C CNN
	1    7270 3010
	0    1    1    0   
$EndComp
$Comp
L power:GND #PWR033
U 1 1
P 7960 3010
F 0 "#PWR033" H 7960 2760 50  0001 C CNN
F 1 "GND" H 7965 2837 50  0000 C CNN
F 2 "" H 7960 3010 50  0001 C CNN
F 3 "" H 7960 3010 50  0001 C CNN
	1    7960 3010
	0    -1   -1   0   
$EndComp
Text GLabel 7010 3010 0    50   Input ~ 0
IO13
Wire Wire Line
	7010 3010 7120 3010
Wire Wire Line
	7420 3010 7510 3010
Wire Wire Line
	7510 3010 7530 3010
Wire Wire Line
	7450 1870 7450 3210
Wire Wire Line
	7470 2170 7470 3310
Wire Wire Line
	7490 2470 7490 3410
Wire Wire Line
	7510 2760 7510 3510
Wire Wire Line
	7530 3010 7530 3610
Connection ~ 7530 3010
Wire Wire Line
	7530 3010 7660 3010
Wire Wire Line
	7530 3610 7560 3610
$EndSCHEMATC
